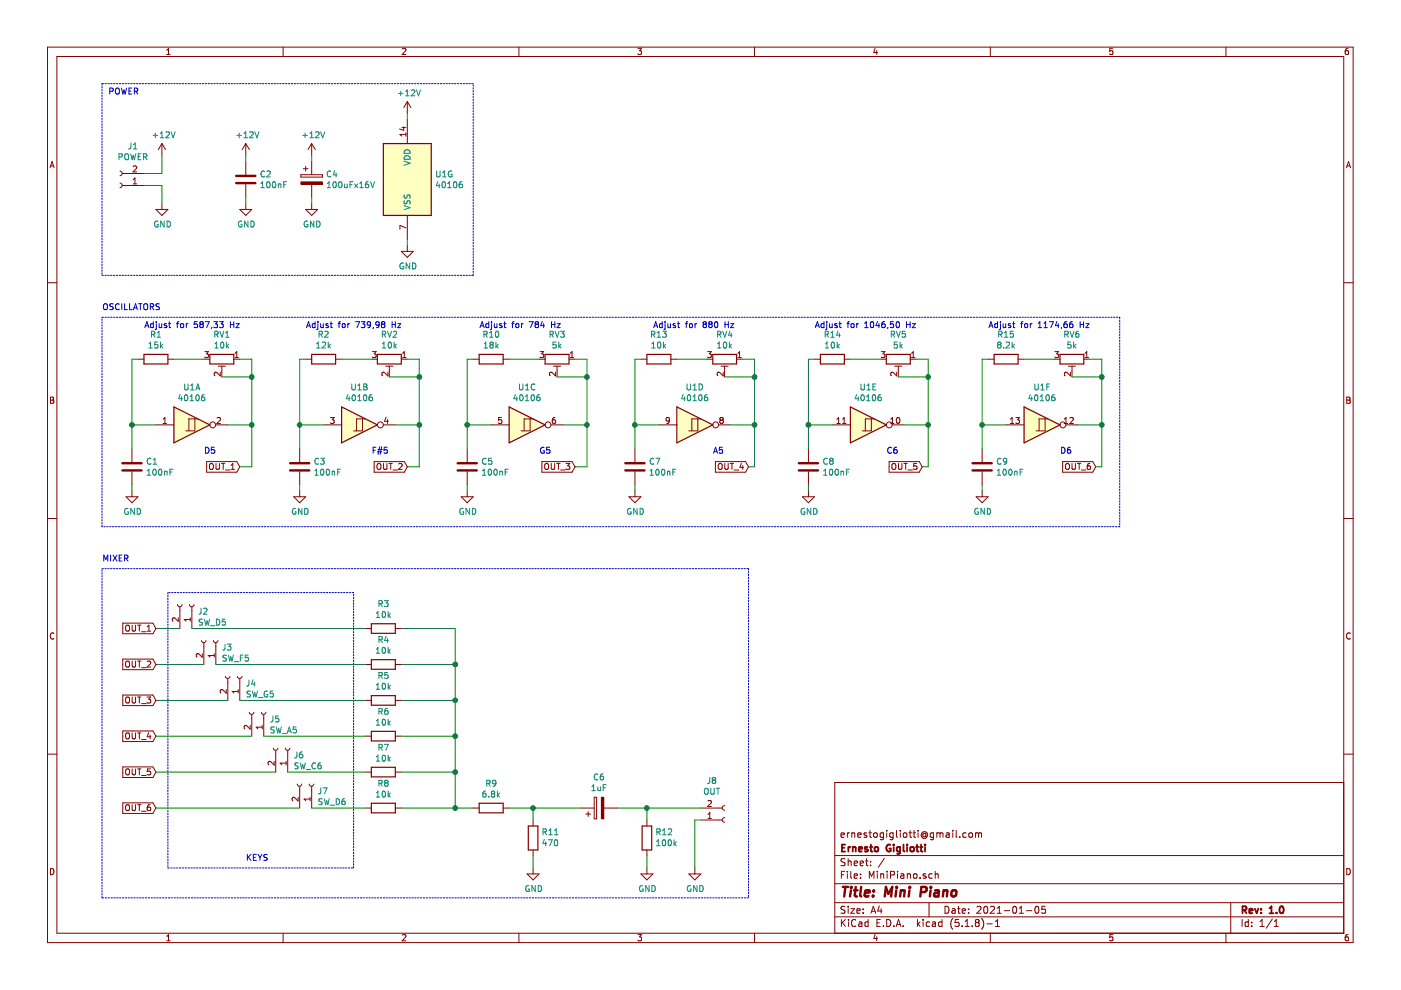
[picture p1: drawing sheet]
EESchema Schematic File Version 4
EELAYER 30 0
EELAYER END
$Descr A4 11693 8268
encoding utf-8
Sheet 1 1
Title "Mini Piano"
Date "2021-01-05"
Rev "1.0"
Comp "Ernesto Gigliotti"
Comment1 "ernestogigliotti@gmail.com"
Comment2 ""
Comment3 ""
Comment4 ""
$EndDescr
$Comp
L 4xxx:40106 U1
U 1 1
P 1600 3550
F 0 "U1" H 1600 3867 50  0000 C CNN
F 1 "40106" H 1600 3776 50  0000 C CNN
F 2 "Package_DIP:DIP-14_W7.62mm_LongPads" H 1600 3550 50  0001 C CNN
F 3 "https://assets.nexperia.com/documents/data-sheet/HEF40106B.pdf" H 1600 3550 50  0001 C CNN
	1    1600 3550
	1    0    0    -1  
$EndComp
$Comp
L 4xxx:40106 U1
U 2 1
P 3000 3550
F 0 "U1" H 3000 3867 50  0000 C CNN
F 1 "40106" H 3000 3776 50  0000 C CNN
F 2 "Package_DIP:DIP-14_W7.62mm_LongPads" H 3000 3550 50  0001 C CNN
F 3 "https://assets.nexperia.com/documents/data-sheet/HEF40106B.pdf" H 3000 3550 50  0001 C CNN
	2    3000 3550
	1    0    0    -1  
$EndComp
$Comp
L 4xxx:40106 U1
U 3 1
P 4400 3550
F 0 "U1" H 4400 3867 50  0000 C CNN
F 1 "40106" H 4400 3776 50  0000 C CNN
F 2 "Package_DIP:DIP-14_W7.62mm_LongPads" H 4400 3550 50  0001 C CNN
F 3 "https://assets.nexperia.com/documents/data-sheet/HEF40106B.pdf" H 4400 3550 50  0001 C CNN
	3    4400 3550
	1    0    0    -1  
$EndComp
$Comp
L 4xxx:40106 U1
U 4 1
P 5800 3550
F 0 "U1" H 5800 3867 50  0000 C CNN
F 1 "40106" H 5800 3776 50  0000 C CNN
F 2 "Package_DIP:DIP-14_W7.62mm_LongPads" H 5800 3550 50  0001 C CNN
F 3 "https://assets.nexperia.com/documents/data-sheet/HEF40106B.pdf" H 5800 3550 50  0001 C CNN
	4    5800 3550
	1    0    0    -1  
$EndComp
$Comp
L 4xxx:40106 U1
U 5 1
P 7250 3550
F 0 "U1" H 7250 3867 50  0000 C CNN
F 1 "40106" H 7250 3776 50  0000 C CNN
F 2 "Package_DIP:DIP-14_W7.62mm_LongPads" H 7250 3550 50  0001 C CNN
F 3 "https://assets.nexperia.com/documents/data-sheet/HEF40106B.pdf" H 7250 3550 50  0001 C CNN
	5    7250 3550
	1    0    0    -1  
$EndComp
$Comp
L 4xxx:40106 U1
U 6 1
P 8700 3550
F 0 "U1" H 8700 3867 50  0000 C CNN
F 1 "40106" H 8700 3776 50  0000 C CNN
F 2 "Package_DIP:DIP-14_W7.62mm_LongPads" H 8700 3550 50  0001 C CNN
F 3 "https://assets.nexperia.com/documents/data-sheet/HEF40106B.pdf" H 8700 3550 50  0001 C CNN
	6    8700 3550
	1    0    0    -1  
$EndComp
$Comp
L 4xxx:40106 U1
U 7 1
P 3400 1500
F 0 "U1" H 3630 1546 50  0000 L CNN
F 1 "40106" H 3630 1455 50  0000 L CNN
F 2 "Package_DIP:DIP-14_W7.62mm_LongPads" H 3400 1500 50  0001 C CNN
F 3 "https://assets.nexperia.com/documents/data-sheet/HEF40106B.pdf" H 3400 1500 50  0001 C CNN
	7    3400 1500
	1    0    0    -1  
$EndComp
$Comp
L Device:C C2
U 1 1
P 2050 1500
F 0 "C2" H 2165 1546 50  0000 L CNN
F 1 "100nF" H 2165 1455 50  0000 L CNN
F 2 "Capacitor_THT:C_Disc_D4.7mm_W2.5mm_P5.00mm" H 2088 1350 50  0001 C CNN
F 3 "~" H 2050 1500 50  0001 C CNN
	1    2050 1500
	1    0    0    -1  
$EndComp
$Comp
L Device:CP C4
U 1 1
P 2600 1500
F 0 "C4" H 2718 1546 50  0000 L CNN
F 1 "100uFx16V" H 2718 1455 50  0000 L CNN
F 2 "Capacitor_THT:CP_Radial_D8.0mm_P3.50mm" H 2638 1350 50  0001 C CNN
F 3 "~" H 2600 1500 50  0001 C CNN
	1    2600 1500
	1    0    0    -1  
$EndComp
$Comp
L Device:R R1
U 1 1
P 1300 3000
F 0 "R1" V 1093 3000 50  0000 C CNN
F 1 "15k" V 1184 3000 50  0000 C CNN
F 2 "Resistor_THT:R_Axial_DIN0204_L3.6mm_D1.6mm_P7.62mm_Horizontal" V 1230 3000 50  0001 C CNN
F 3 "~" H 1300 3000 50  0001 C CNN
	1    1300 3000
	0    1    1    0   
$EndComp
$Comp
L Device:R_POT_TRIM RV1
U 1 1
P 1850 3000
F 0 "RV1" V 1643 3000 50  0000 C CNN
F 1 "10k" V 1734 3000 50  0000 C CNN
F 2 "Potentiometer_THT:Potentiometer_Piher_PT-6-V_Vertical" H 1850 3000 50  0001 C CNN
F 3 "~" H 1850 3000 50  0001 C CNN
	1    1850 3000
	0    1    1    0   
$EndComp
$Comp
L Connector:Conn_01x02_Female J1
U 1 1
P 1000 1550
F 0 "J1" H 892 1225 50  0000 C CNN
F 1 "POWER" H 892 1316 50  0000 C CNN
F 2 "Connector_Phoenix_MC:PhoenixContact_MCV_1,5_2-G-3.81_1x02_P3.81mm_Vertical" H 1000 1550 50  0001 C CNN
F 3 "~" H 1000 1550 50  0001 C CNN
	1    1000 1550
	-1   0    0    1   
$EndComp
$Comp
L power:GND #PWR03
U 1 1
P 1350 1700
F 0 "#PWR03" H 1350 1450 50  0001 C CNN
F 1 "GND" H 1355 1527 50  0000 C CNN
F 2 "" H 1350 1700 50  0001 C CNN
F 3 "" H 1350 1700 50  0001 C CNN
	1    1350 1700
	1    0    0    -1  
$EndComp
$Comp
L power:+12V #PWR02
U 1 1
P 1350 1300
F 0 "#PWR02" H 1350 1150 50  0001 C CNN
F 1 "+12V" H 1365 1473 50  0000 C CNN
F 2 "" H 1350 1300 50  0001 C CNN
F 3 "" H 1350 1300 50  0001 C CNN
	1    1350 1300
	1    0    0    -1  
$EndComp
Wire Wire Line
	1200 1450 1350 1450
Wire Wire Line
	1350 1450 1350 1300
Wire Wire Line
	1200 1550 1350 1550
Wire Wire Line
	1350 1550 1350 1700
$Comp
L power:+12V #PWR04
U 1 1
P 2050 1300
F 0 "#PWR04" H 2050 1150 50  0001 C CNN
F 1 "+12V" H 2065 1473 50  0000 C CNN
F 2 "" H 2050 1300 50  0001 C CNN
F 3 "" H 2050 1300 50  0001 C CNN
	1    2050 1300
	1    0    0    -1  
$EndComp
$Comp
L power:+12V #PWR09
U 1 1
P 3400 950
F 0 "#PWR09" H 3400 800 50  0001 C CNN
F 1 "+12V" H 3415 1123 50  0000 C CNN
F 2 "" H 3400 950 50  0001 C CNN
F 3 "" H 3400 950 50  0001 C CNN
	1    3400 950 
	1    0    0    -1  
$EndComp
$Comp
L power:GND #PWR05
U 1 1
P 2050 1700
F 0 "#PWR05" H 2050 1450 50  0001 C CNN
F 1 "GND" H 2055 1527 50  0000 C CNN
F 2 "" H 2050 1700 50  0001 C CNN
F 3 "" H 2050 1700 50  0001 C CNN
	1    2050 1700
	1    0    0    -1  
$EndComp
$Comp
L power:GND #PWR010
U 1 1
P 3400 2050
F 0 "#PWR010" H 3400 1800 50  0001 C CNN
F 1 "GND" H 3405 1877 50  0000 C CNN
F 2 "" H 3400 2050 50  0001 C CNN
F 3 "" H 3400 2050 50  0001 C CNN
	1    3400 2050
	1    0    0    -1  
$EndComp
Wire Wire Line
	2600 1300 2600 1350
Wire Wire Line
	2050 1300 2050 1350
Wire Wire Line
	2050 1650 2050 1700
Wire Wire Line
	2600 1650 2600 1700
Text Notes 900  800  0    50   ~ 0
POWER
$Comp
L Device:C C1
U 1 1
P 1100 3900
F 0 "C1" H 1215 3946 50  0000 L CNN
F 1 "100nF" H 1215 3855 50  0000 L CNN
F 2 "Capacitor_THT:C_Disc_D4.7mm_W2.5mm_P5.00mm" H 1138 3750 50  0001 C CNN
F 3 "~" H 1100 3900 50  0001 C CNN
	1    1100 3900
	1    0    0    -1  
$EndComp
$Comp
L power:GND #PWR01
U 1 1
P 1100 4100
F 0 "#PWR01" H 1100 3850 50  0001 C CNN
F 1 "GND" H 1105 3927 50  0000 C CNN
F 2 "" H 1100 4100 50  0001 C CNN
F 3 "" H 1100 4100 50  0001 C CNN
	1    1100 4100
	1    0    0    -1  
$EndComp
Wire Wire Line
	1100 4050 1100 4100
Wire Wire Line
	1100 3750 1100 3550
Wire Wire Line
	1100 3550 1300 3550
Wire Wire Line
	1150 3000 1100 3000
Wire Wire Line
	1100 3000 1100 3550
Connection ~ 1100 3550
Wire Wire Line
	1700 3000 1450 3000
Wire Wire Line
	1850 3150 2100 3150
Wire Wire Line
	2100 3150 2100 3000
Wire Wire Line
	2100 3000 2000 3000
Wire Wire Line
	1900 3550 2100 3550
Wire Wire Line
	2100 3550 2100 3150
Connection ~ 2100 3150
Wire Wire Line
	3400 950  3400 1000
Wire Wire Line
	3400 2050 3400 2000
Wire Notes Line
	3950 700  850  700 
Wire Notes Line
	850  700  850  2300
Wire Notes Line
	850  2300 3950 2300
Wire Notes Line
	3950 2300 3950 700 
$Comp
L Device:R R2
U 1 1
P 2700 3000
F 0 "R2" V 2493 3000 50  0000 C CNN
F 1 "12k" V 2584 3000 50  0000 C CNN
F 2 "Resistor_THT:R_Axial_DIN0204_L3.6mm_D1.6mm_P7.62mm_Horizontal" V 2630 3000 50  0001 C CNN
F 3 "~" H 2700 3000 50  0001 C CNN
	1    2700 3000
	0    1    1    0   
$EndComp
$Comp
L Device:R_POT_TRIM RV2
U 1 1
P 3250 3000
F 0 "RV2" V 3043 3000 50  0000 C CNN
F 1 "10k" V 3134 3000 50  0000 C CNN
F 2 "Potentiometer_THT:Potentiometer_Piher_PT-6-V_Vertical" H 3250 3000 50  0001 C CNN
F 3 "~" H 3250 3000 50  0001 C CNN
	1    3250 3000
	0    1    1    0   
$EndComp
$Comp
L Device:C C3
U 1 1
P 2500 3900
F 0 "C3" H 2615 3946 50  0000 L CNN
F 1 "100nF" H 2615 3855 50  0000 L CNN
F 2 "Capacitor_THT:C_Disc_D4.7mm_W2.5mm_P5.00mm" H 2538 3750 50  0001 C CNN
F 3 "~" H 2500 3900 50  0001 C CNN
	1    2500 3900
	1    0    0    -1  
$EndComp
$Comp
L power:GND #PWR06
U 1 1
P 2500 4100
F 0 "#PWR06" H 2500 3850 50  0001 C CNN
F 1 "GND" H 2505 3927 50  0000 C CNN
F 2 "" H 2500 4100 50  0001 C CNN
F 3 "" H 2500 4100 50  0001 C CNN
	1    2500 4100
	1    0    0    -1  
$EndComp
Wire Wire Line
	2500 4050 2500 4100
Wire Wire Line
	2500 3750 2500 3550
Wire Wire Line
	2500 3550 2700 3550
Wire Wire Line
	2550 3000 2500 3000
Wire Wire Line
	2500 3000 2500 3550
Connection ~ 2500 3550
Wire Wire Line
	3100 3000 2850 3000
Wire Wire Line
	3250 3150 3500 3150
Wire Wire Line
	3500 3150 3500 3000
Wire Wire Line
	3500 3000 3400 3000
Wire Wire Line
	3300 3550 3500 3550
Wire Wire Line
	3500 3550 3500 3150
Connection ~ 3500 3150
$Comp
L Device:R R10
U 1 1
P 4100 3000
F 0 "R10" V 3893 3000 50  0000 C CNN
F 1 "18k" V 3984 3000 50  0000 C CNN
F 2 "Resistor_THT:R_Axial_DIN0204_L3.6mm_D1.6mm_P7.62mm_Horizontal" V 4030 3000 50  0001 C CNN
F 3 "~" H 4100 3000 50  0001 C CNN
	1    4100 3000
	0    1    1    0   
$EndComp
$Comp
L Device:R_POT_TRIM RV3
U 1 1
P 4650 3000
F 0 "RV3" V 4443 3000 50  0000 C CNN
F 1 "5k" V 4534 3000 50  0000 C CNN
F 2 "Potentiometer_THT:Potentiometer_Piher_PT-6-V_Vertical" H 4650 3000 50  0001 C CNN
F 3 "~" H 4650 3000 50  0001 C CNN
	1    4650 3000
	0    1    1    0   
$EndComp
$Comp
L Device:C C5
U 1 1
P 3900 3900
F 0 "C5" H 4015 3946 50  0000 L CNN
F 1 "100nF" H 4015 3855 50  0000 L CNN
F 2 "Capacitor_THT:C_Disc_D4.7mm_W2.5mm_P5.00mm" H 3938 3750 50  0001 C CNN
F 3 "~" H 3900 3900 50  0001 C CNN
	1    3900 3900
	1    0    0    -1  
$EndComp
$Comp
L power:GND #PWR011
U 1 1
P 3900 4100
F 0 "#PWR011" H 3900 3850 50  0001 C CNN
F 1 "GND" H 3905 3927 50  0000 C CNN
F 2 "" H 3900 4100 50  0001 C CNN
F 3 "" H 3900 4100 50  0001 C CNN
	1    3900 4100
	1    0    0    -1  
$EndComp
Wire Wire Line
	3900 4050 3900 4100
Wire Wire Line
	3900 3750 3900 3550
Wire Wire Line
	3900 3550 4100 3550
Wire Wire Line
	3950 3000 3900 3000
Wire Wire Line
	3900 3000 3900 3550
Connection ~ 3900 3550
Wire Wire Line
	4500 3000 4250 3000
Wire Wire Line
	4650 3150 4900 3150
Wire Wire Line
	4900 3150 4900 3000
Wire Wire Line
	4900 3000 4800 3000
Wire Wire Line
	4700 3550 4900 3550
Wire Wire Line
	4900 3550 4900 3150
Connection ~ 4900 3150
$Comp
L Device:R R13
U 1 1
P 5500 3000
F 0 "R13" V 5293 3000 50  0000 C CNN
F 1 "10k" V 5384 3000 50  0000 C CNN
F 2 "Resistor_THT:R_Axial_DIN0204_L3.6mm_D1.6mm_P7.62mm_Horizontal" V 5430 3000 50  0001 C CNN
F 3 "~" H 5500 3000 50  0001 C CNN
	1    5500 3000
	0    1    1    0   
$EndComp
$Comp
L Device:R_POT_TRIM RV4
U 1 1
P 6050 3000
F 0 "RV4" V 5843 3000 50  0000 C CNN
F 1 "10k" V 5934 3000 50  0000 C CNN
F 2 "Potentiometer_THT:Potentiometer_Piher_PT-6-V_Vertical" H 6050 3000 50  0001 C CNN
F 3 "~" H 6050 3000 50  0001 C CNN
	1    6050 3000
	0    1    1    0   
$EndComp
$Comp
L Device:C C7
U 1 1
P 5300 3900
F 0 "C7" H 5415 3946 50  0000 L CNN
F 1 "100nF" H 5415 3855 50  0000 L CNN
F 2 "Capacitor_THT:C_Disc_D4.7mm_W2.5mm_P5.00mm" H 5338 3750 50  0001 C CNN
F 3 "~" H 5300 3900 50  0001 C CNN
	1    5300 3900
	1    0    0    -1  
$EndComp
$Comp
L power:GND #PWR013
U 1 1
P 5300 4100
F 0 "#PWR013" H 5300 3850 50  0001 C CNN
F 1 "GND" H 5305 3927 50  0000 C CNN
F 2 "" H 5300 4100 50  0001 C CNN
F 3 "" H 5300 4100 50  0001 C CNN
	1    5300 4100
	1    0    0    -1  
$EndComp
Wire Wire Line
	5300 4050 5300 4100
Wire Wire Line
	5300 3750 5300 3550
Wire Wire Line
	5300 3550 5500 3550
Wire Wire Line
	5350 3000 5300 3000
Wire Wire Line
	5300 3000 5300 3550
Connection ~ 5300 3550
Wire Wire Line
	5900 3000 5650 3000
Wire Wire Line
	6050 3150 6300 3150
Wire Wire Line
	6300 3150 6300 3000
Wire Wire Line
	6300 3000 6200 3000
Wire Wire Line
	6100 3550 6300 3550
Wire Wire Line
	6300 3550 6300 3150
Connection ~ 6300 3150
$Comp
L Device:R R14
U 1 1
P 6950 3000
F 0 "R14" V 6743 3000 50  0000 C CNN
F 1 "10k" V 6834 3000 50  0000 C CNN
F 2 "Resistor_THT:R_Axial_DIN0204_L3.6mm_D1.6mm_P7.62mm_Horizontal" V 6880 3000 50  0001 C CNN
F 3 "~" H 6950 3000 50  0001 C CNN
	1    6950 3000
	0    1    1    0   
$EndComp
$Comp
L Device:R_POT_TRIM RV5
U 1 1
P 7500 3000
F 0 "RV5" V 7293 3000 50  0000 C CNN
F 1 "5k" V 7384 3000 50  0000 C CNN
F 2 "Potentiometer_THT:Potentiometer_Piher_PT-6-V_Vertical" H 7500 3000 50  0001 C CNN
F 3 "~" H 7500 3000 50  0001 C CNN
	1    7500 3000
	0    1    1    0   
$EndComp
$Comp
L Device:C C8
U 1 1
P 6750 3900
F 0 "C8" H 6865 3946 50  0000 L CNN
F 1 "100nF" H 6865 3855 50  0000 L CNN
F 2 "Capacitor_THT:C_Disc_D4.7mm_W2.5mm_P5.00mm" H 6788 3750 50  0001 C CNN
F 3 "~" H 6750 3900 50  0001 C CNN
	1    6750 3900
	1    0    0    -1  
$EndComp
$Comp
L power:GND #PWR016
U 1 1
P 6750 4100
F 0 "#PWR016" H 6750 3850 50  0001 C CNN
F 1 "GND" H 6755 3927 50  0000 C CNN
F 2 "" H 6750 4100 50  0001 C CNN
F 3 "" H 6750 4100 50  0001 C CNN
	1    6750 4100
	1    0    0    -1  
$EndComp
Wire Wire Line
	6750 4050 6750 4100
Wire Wire Line
	6750 3750 6750 3550
Wire Wire Line
	6750 3550 6950 3550
Wire Wire Line
	6800 3000 6750 3000
Wire Wire Line
	6750 3000 6750 3550
Connection ~ 6750 3550
Wire Wire Line
	7350 3000 7100 3000
Wire Wire Line
	7500 3150 7750 3150
Wire Wire Line
	7750 3150 7750 3000
Wire Wire Line
	7750 3000 7650 3000
Wire Wire Line
	7550 3550 7750 3550
Wire Wire Line
	7750 3550 7750 3150
Connection ~ 7750 3150
$Comp
L Device:R R15
U 1 1
P 8400 3000
F 0 "R15" V 8193 3000 50  0000 C CNN
F 1 "8.2k" V 8284 3000 50  0000 C CNN
F 2 "Resistor_THT:R_Axial_DIN0204_L3.6mm_D1.6mm_P7.62mm_Horizontal" V 8330 3000 50  0001 C CNN
F 3 "~" H 8400 3000 50  0001 C CNN
	1    8400 3000
	0    1    1    0   
$EndComp
$Comp
L Device:R_POT_TRIM RV6
U 1 1
P 8950 3000
F 0 "RV6" V 8743 3000 50  0000 C CNN
F 1 "5k" V 8834 3000 50  0000 C CNN
F 2 "Potentiometer_THT:Potentiometer_Piher_PT-6-V_Vertical" H 8950 3000 50  0001 C CNN
F 3 "~" H 8950 3000 50  0001 C CNN
	1    8950 3000
	0    1    1    0   
$EndComp
$Comp
L Device:C C9
U 1 1
P 8200 3900
F 0 "C9" H 8315 3946 50  0000 L CNN
F 1 "100nF" H 8315 3855 50  0000 L CNN
F 2 "Capacitor_THT:C_Disc_D4.7mm_W2.5mm_P5.00mm" H 8238 3750 50  0001 C CNN
F 3 "~" H 8200 3900 50  0001 C CNN
	1    8200 3900
	1    0    0    -1  
$EndComp
$Comp
L power:GND #PWR017
U 1 1
P 8200 4100
F 0 "#PWR017" H 8200 3850 50  0001 C CNN
F 1 "GND" H 8205 3927 50  0000 C CNN
F 2 "" H 8200 4100 50  0001 C CNN
F 3 "" H 8200 4100 50  0001 C CNN
	1    8200 4100
	1    0    0    -1  
$EndComp
Wire Wire Line
	8200 4050 8200 4100
Wire Wire Line
	8200 3750 8200 3550
Wire Wire Line
	8200 3550 8400 3550
Wire Wire Line
	8250 3000 8200 3000
Wire Wire Line
	8200 3000 8200 3550
Connection ~ 8200 3550
Wire Wire Line
	8800 3000 8550 3000
Wire Wire Line
	8950 3150 9200 3150
Wire Wire Line
	9200 3150 9200 3000
Wire Wire Line
	9200 3000 9100 3000
Wire Wire Line
	9000 3550 9200 3550
Wire Wire Line
	9200 3550 9200 3150
Connection ~ 9200 3150
Text GLabel 2000 3900 0    50   Input ~ 0
OUT_1
Text GLabel 3400 3900 0    50   Input ~ 0
OUT_2
Text GLabel 4800 3900 0    50   Input ~ 0
OUT_3
Text GLabel 6250 3900 0    50   Input ~ 0
OUT_4
Text GLabel 7700 3900 0    50   Input ~ 0
OUT_5
Text GLabel 9150 3900 0    50   Input ~ 0
OUT_6
Wire Wire Line
	9200 3550 9200 3900
Wire Wire Line
	9200 3900 9150 3900
Connection ~ 9200 3550
Wire Wire Line
	7750 3550 7750 3900
Wire Wire Line
	7750 3900 7700 3900
Connection ~ 7750 3550
Wire Wire Line
	6300 3550 6300 3900
Wire Wire Line
	6300 3900 6250 3900
Connection ~ 6300 3550
Wire Wire Line
	4900 3550 4900 3900
Wire Wire Line
	4900 3900 4800 3900
Connection ~ 4900 3550
Wire Wire Line
	3500 3550 3500 3900
Wire Wire Line
	3500 3900 3400 3900
Connection ~ 3500 3550
Wire Wire Line
	2100 3550 2100 3900
Wire Wire Line
	2100 3900 2000 3900
Connection ~ 2100 3550
Wire Notes Line
	9350 2650 9350 4400
Wire Notes Line
	9350 4400 850  4400
Wire Notes Line
	850  4400 850  2650
Wire Notes Line
	850  2650 9350 2650
Text Notes 850  2600 0    50   ~ 0
OSCILLATORS
Text Notes 1700 3800 0    50   ~ 0
D5
Text Notes 3100 3800 0    50   ~ 0
F#5
Text Notes 4500 3800 0    50   ~ 0
G5
Text Notes 5950 3800 0    50   ~ 0
A5
Text Notes 7400 3800 0    50   ~ 0
C6
Text Notes 8850 3800 0    50   ~ 0
D6
$Comp
L Device:R R3
U 1 1
P 3200 5250
F 0 "R3" V 2993 5250 50  0000 C CNN
F 1 "10k" V 3084 5250 50  0000 C CNN
F 2 "Resistor_THT:R_Axial_DIN0204_L3.6mm_D1.6mm_P7.62mm_Horizontal" V 3130 5250 50  0001 C CNN
F 3 "~" H 3200 5250 50  0001 C CNN
	1    3200 5250
	0    1    1    0   
$EndComp
$Comp
L Device:R R4
U 1 1
P 3200 5550
F 0 "R4" V 2993 5550 50  0000 C CNN
F 1 "10k" V 3084 5550 50  0000 C CNN
F 2 "Resistor_THT:R_Axial_DIN0204_L3.6mm_D1.6mm_P7.62mm_Horizontal" V 3130 5550 50  0001 C CNN
F 3 "~" H 3200 5550 50  0001 C CNN
	1    3200 5550
	0    1    1    0   
$EndComp
$Comp
L Device:R R5
U 1 1
P 3200 5850
F 0 "R5" V 2993 5850 50  0000 C CNN
F 1 "10k" V 3084 5850 50  0000 C CNN
F 2 "Resistor_THT:R_Axial_DIN0204_L3.6mm_D1.6mm_P7.62mm_Horizontal" V 3130 5850 50  0001 C CNN
F 3 "~" H 3200 5850 50  0001 C CNN
	1    3200 5850
	0    1    1    0   
$EndComp
$Comp
L Device:R R6
U 1 1
P 3200 6150
F 0 "R6" V 2993 6150 50  0000 C CNN
F 1 "10k" V 3084 6150 50  0000 C CNN
F 2 "Resistor_THT:R_Axial_DIN0204_L3.6mm_D1.6mm_P7.62mm_Horizontal" V 3130 6150 50  0001 C CNN
F 3 "~" H 3200 6150 50  0001 C CNN
	1    3200 6150
	0    1    1    0   
$EndComp
$Comp
L Device:R R7
U 1 1
P 3200 6450
F 0 "R7" V 2993 6450 50  0000 C CNN
F 1 "10k" V 3084 6450 50  0000 C CNN
F 2 "Resistor_THT:R_Axial_DIN0204_L3.6mm_D1.6mm_P7.62mm_Horizontal" V 3130 6450 50  0001 C CNN
F 3 "~" H 3200 6450 50  0001 C CNN
	1    3200 6450
	0    1    1    0   
$EndComp
$Comp
L Device:R R8
U 1 1
P 3200 6750
F 0 "R8" V 2993 6750 50  0000 C CNN
F 1 "10k" V 3084 6750 50  0000 C CNN
F 2 "Resistor_THT:R_Axial_DIN0204_L3.6mm_D1.6mm_P7.62mm_Horizontal" V 3130 6750 50  0001 C CNN
F 3 "~" H 3200 6750 50  0001 C CNN
	1    3200 6750
	0    1    1    0   
$EndComp
Text GLabel 1300 5250 0    50   Input ~ 0
OUT_1
Text GLabel 1300 5550 0    50   Input ~ 0
OUT_2
Text GLabel 1300 5850 0    50   Input ~ 0
OUT_3
Text GLabel 1300 6150 0    50   Input ~ 0
OUT_4
Text GLabel 1300 6450 0    50   Input ~ 0
OUT_5
Text GLabel 1300 6750 0    50   Input ~ 0
OUT_6
Wire Wire Line
	3350 6750 3800 6750
Wire Wire Line
	3800 6750 3800 6450
Wire Wire Line
	3800 5250 3350 5250
Wire Wire Line
	3350 5550 3800 5550
Connection ~ 3800 5550
Wire Wire Line
	3800 5550 3800 5250
Wire Wire Line
	3350 5850 3800 5850
Connection ~ 3800 5850
Wire Wire Line
	3800 5850 3800 5550
Wire Wire Line
	3350 6150 3800 6150
Connection ~ 3800 6150
Wire Wire Line
	3800 6150 3800 5850
Wire Wire Line
	3350 6450 3800 6450
Connection ~ 3800 6450
Wire Wire Line
	3800 6450 3800 6150
$Comp
L Device:R R9
U 1 1
P 4100 6750
F 0 "R9" V 3893 6750 50  0000 C CNN
F 1 "6.8k" V 3984 6750 50  0000 C CNN
F 2 "Resistor_THT:R_Axial_DIN0204_L3.6mm_D1.6mm_P7.62mm_Horizontal" V 4030 6750 50  0001 C CNN
F 3 "~" H 4100 6750 50  0001 C CNN
	1    4100 6750
	0    1    1    0   
$EndComp
$Comp
L Device:R R11
U 1 1
P 4450 7000
F 0 "R11" H 4380 6954 50  0000 R CNN
F 1 "470" H 4380 7045 50  0000 R CNN
F 2 "Resistor_THT:R_Axial_DIN0204_L3.6mm_D1.6mm_P7.62mm_Horizontal" V 4380 7000 50  0001 C CNN
F 3 "~" H 4450 7000 50  0001 C CNN
	1    4450 7000
	-1   0    0    1   
$EndComp
$Comp
L power:GND #PWR012
U 1 1
P 4450 7250
F 0 "#PWR012" H 4450 7000 50  0001 C CNN
F 1 "GND" H 4455 7077 50  0000 C CNN
F 2 "" H 4450 7250 50  0001 C CNN
F 3 "" H 4450 7250 50  0001 C CNN
	1    4450 7250
	1    0    0    -1  
$EndComp
Wire Wire Line
	4450 7150 4450 7250
Wire Wire Line
	4250 6750 4450 6750
Wire Wire Line
	4450 6750 4450 6850
Wire Wire Line
	3950 6750 3800 6750
Connection ~ 3800 6750
$Comp
L Device:CP C6
U 1 1
P 5000 6750
F 0 "C6" V 5255 6750 50  0000 C CNN
F 1 "1uF" V 5164 6750 50  0000 C CNN
F 2 "Capacitor_THT:CP_Radial_D8.0mm_P3.50mm" H 5038 6600 50  0001 C CNN
F 3 "~" H 5000 6750 50  0001 C CNN
	1    5000 6750
	0    -1   -1   0   
$EndComp
$Comp
L Device:R R12
U 1 1
P 5400 7000
F 0 "R12" H 5330 6954 50  0000 R CNN
F 1 "100k" H 5330 7045 50  0000 R CNN
F 2 "Resistor_THT:R_Axial_DIN0204_L3.6mm_D1.6mm_P7.62mm_Horizontal" V 5330 7000 50  0001 C CNN
F 3 "~" H 5400 7000 50  0001 C CNN
	1    5400 7000
	-1   0    0    1   
$EndComp
$Comp
L power:GND #PWR014
U 1 1
P 5400 7250
F 0 "#PWR014" H 5400 7000 50  0001 C CNN
F 1 "GND" H 5405 7077 50  0000 C CNN
F 2 "" H 5400 7250 50  0001 C CNN
F 3 "" H 5400 7250 50  0001 C CNN
	1    5400 7250
	1    0    0    -1  
$EndComp
$Comp
L power:+12V #PWR07
U 1 1
P 2600 1300
F 0 "#PWR07" H 2600 1150 50  0001 C CNN
F 1 "+12V" H 2615 1473 50  0000 C CNN
F 2 "" H 2600 1300 50  0001 C CNN
F 3 "" H 2600 1300 50  0001 C CNN
	1    2600 1300
	1    0    0    -1  
$EndComp
$Comp
L power:GND #PWR08
U 1 1
P 2600 1700
F 0 "#PWR08" H 2600 1450 50  0001 C CNN
F 1 "GND" H 2605 1527 50  0000 C CNN
F 2 "" H 2600 1700 50  0001 C CNN
F 3 "" H 2600 1700 50  0001 C CNN
	1    2600 1700
	1    0    0    -1  
$EndComp
Wire Wire Line
	4850 6750 4450 6750
Connection ~ 4450 6750
Wire Wire Line
	5150 6750 5400 6750
Wire Wire Line
	5400 6750 5400 6850
Wire Wire Line
	5400 7150 5400 7250
$Comp
L Connector:Conn_01x02_Female J8
U 1 1
P 6050 6850
F 0 "J8" H 5942 6525 50  0000 C CNN
F 1 "OUT" H 5942 6616 50  0000 C CNN
F 2 "Connector_Phoenix_MC:PhoenixContact_MCV_1,5_2-G-3.81_1x02_P3.81mm_Vertical" H 6050 6850 50  0001 C CNN
F 3 "~" H 6050 6850 50  0001 C CNN
	1    6050 6850
	1    0    0    1   
$EndComp
$Comp
L power:GND #PWR015
U 1 1
P 5800 7250
F 0 "#PWR015" H 5800 7000 50  0001 C CNN
F 1 "GND" H 5805 7077 50  0000 C CNN
F 2 "" H 5800 7250 50  0001 C CNN
F 3 "" H 5800 7250 50  0001 C CNN
	1    5800 7250
	1    0    0    -1  
$EndComp
Wire Wire Line
	5850 6850 5800 6850
Wire Wire Line
	5800 6850 5800 7250
Wire Wire Line
	5850 6750 5400 6750
Connection ~ 5400 6750
$Comp
L Connector:Conn_01x02_Female J2
U 1 1
P 1600 5050
F 0 "J2" V 1538 5098 50  0000 L CNN
F 1 "SW_D5" V 1447 5098 50  0000 L CNN
F 2 "Connector_Phoenix_MC:PhoenixContact_MCV_1,5_2-G-3.81_1x02_P3.81mm_Vertical" H 1600 5050 50  0001 C CNN
F 3 "~" H 1600 5050 50  0001 C CNN
	1    1600 5050
	0    1    -1   0   
$EndComp
$Comp
L Connector:Conn_01x02_Female J3
U 1 1
P 1800 5350
F 0 "J3" V 1738 5398 50  0000 L CNN
F 1 "SW_F5" V 1647 5398 50  0000 L CNN
F 2 "Connector_Phoenix_MC:PhoenixContact_MCV_1,5_2-G-3.81_1x02_P3.81mm_Vertical" H 1800 5350 50  0001 C CNN
F 3 "~" H 1800 5350 50  0001 C CNN
	1    1800 5350
	0    1    -1   0   
$EndComp
$Comp
L Connector:Conn_01x02_Female J4
U 1 1
P 2000 5650
F 0 "J4" V 1938 5698 50  0000 L CNN
F 1 "SW_G5" V 1847 5698 50  0000 L CNN
F 2 "Connector_Phoenix_MC:PhoenixContact_MCV_1,5_2-G-3.81_1x02_P3.81mm_Vertical" H 2000 5650 50  0001 C CNN
F 3 "~" H 2000 5650 50  0001 C CNN
	1    2000 5650
	0    1    -1   0   
$EndComp
$Comp
L Connector:Conn_01x02_Female J5
U 1 1
P 2200 5950
F 0 "J5" V 2138 5998 50  0000 L CNN
F 1 "SW_A5" V 2047 5998 50  0000 L CNN
F 2 "Connector_Phoenix_MC:PhoenixContact_MCV_1,5_2-G-3.81_1x02_P3.81mm_Vertical" H 2200 5950 50  0001 C CNN
F 3 "~" H 2200 5950 50  0001 C CNN
	1    2200 5950
	0    1    -1   0   
$EndComp
$Comp
L Connector:Conn_01x02_Female J6
U 1 1
P 2400 6250
F 0 "J6" V 2338 6298 50  0000 L CNN
F 1 "SW_C6" V 2247 6298 50  0000 L CNN
F 2 "Connector_Phoenix_MC:PhoenixContact_MCV_1,5_2-G-3.81_1x02_P3.81mm_Vertical" H 2400 6250 50  0001 C CNN
F 3 "~" H 2400 6250 50  0001 C CNN
	1    2400 6250
	0    1    -1   0   
$EndComp
$Comp
L Connector:Conn_01x02_Female J7
U 1 1
P 2600 6550
F 0 "J7" V 2538 6598 50  0000 L CNN
F 1 "SW_D6" V 2447 6598 50  0000 L CNN
F 2 "Connector_Phoenix_MC:PhoenixContact_MCV_1,5_2-G-3.81_1x02_P3.81mm_Vertical" H 2600 6550 50  0001 C CNN
F 3 "~" H 2600 6550 50  0001 C CNN
	1    2600 6550
	0    1    -1   0   
$EndComp
Wire Wire Line
	1500 5250 1300 5250
Wire Wire Line
	1700 5550 1300 5550
Wire Wire Line
	1900 5850 1300 5850
Wire Wire Line
	2100 6150 1300 6150
Wire Wire Line
	2300 6450 1300 6450
Wire Wire Line
	2500 6750 1300 6750
Wire Wire Line
	3050 6750 2600 6750
Wire Wire Line
	3050 6450 2400 6450
Wire Wire Line
	3050 6150 2200 6150
Wire Wire Line
	3050 5850 2000 5850
Wire Wire Line
	1800 5550 3050 5550
Wire Wire Line
	3050 5250 1600 5250
Wire Notes Line
	6250 4750 6250 7500
Wire Notes Line
	6250 7500 850  7500
Wire Notes Line
	850  7500 850  4750
Wire Notes Line
	850  4750 6250 4750
Text Notes 850  4700 0    50   ~ 0
MIXER
Wire Notes Line
	1400 4950 1400 7250
Wire Notes Line
	1400 7250 2950 7250
Wire Notes Line
	2950 7250 2950 4950
Wire Notes Line
	2950 4950 1400 4950
Text Notes 2050 7200 0    50   ~ 0
KEYS
Text Notes 1200 2750 0    50   ~ 0
Adjust for 587,33 Hz
Text Notes 2550 2750 0    50   ~ 0
Adjust for 739,98 Hz
Text Notes 4000 2750 0    50   ~ 0
Adjust for 784 Hz
Text Notes 5450 2750 0    50   ~ 0
Adjust for 880 Hz
Text Notes 6800 2750 0    50   ~ 0
Adjust for 1046,50 Hz
Text Notes 8250 2750 0    50   ~ 0
Adjust for 1174,66 Hz
$EndSCHEMATC
